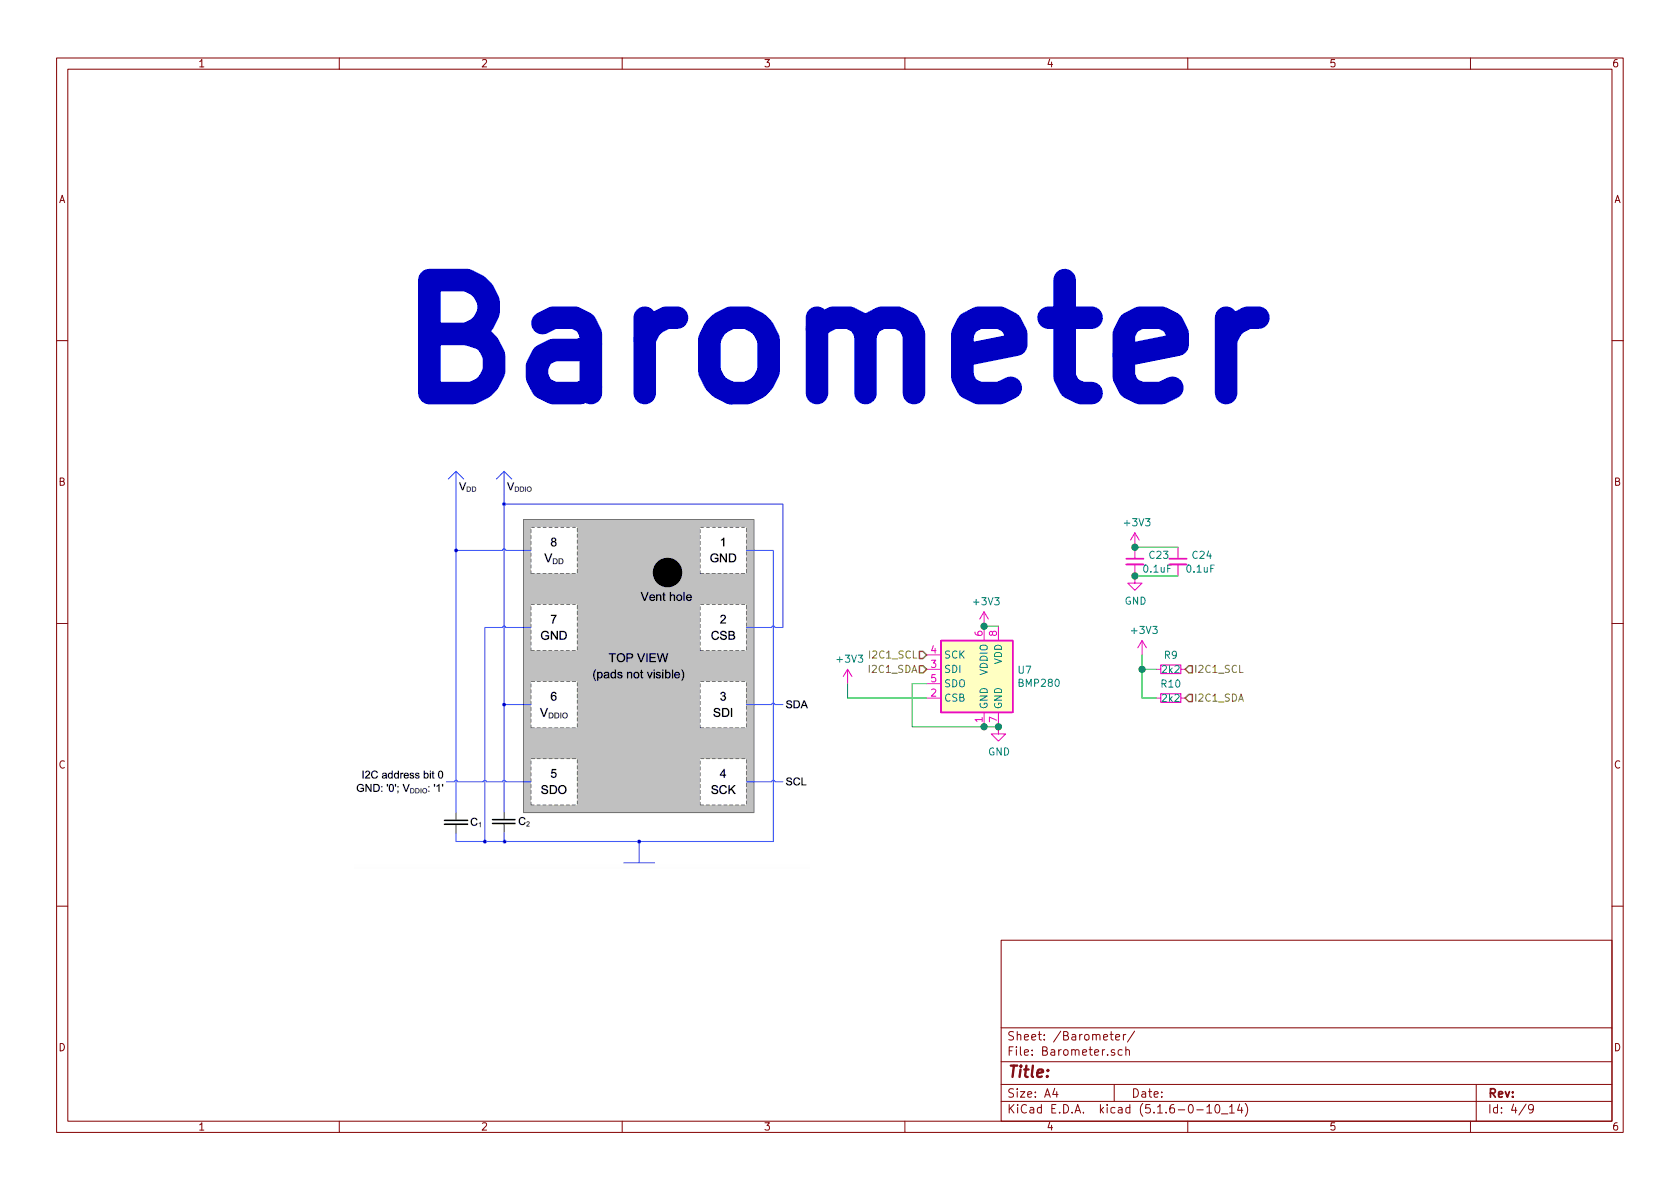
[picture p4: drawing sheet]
EESchema Schematic File Version 4
EELAYER 30 0
EELAYER END
$Descr A4 11693 8268
encoding utf-8
Sheet 4 9
Title ""
Date ""
Rev ""
Comp ""
Comment1 ""
Comment2 ""
Comment3 ""
Comment4 ""
$EndDescr
Text HLabel 6450 4650 0    50   Input ~ 0
I2C1_SDA
Text HLabel 6450 4550 0    50   Input ~ 0
I2C1_SCL
$Comp
L power:+3V3 #PWR043
U 1 1
P 6850 4350
F 0 "#PWR043" H 6850 4200 50  0001 C CNN
F 1 "+3V3" H 6865 4523 50  0000 C CNN
F 2 "" H 6850 4350 50  0001 C CNN
F 3 "" H 6850 4350 50  0001 C CNN
	1    6850 4350
	1    0    0    -1  
$EndComp
$Comp
L power:GND #PWR046
U 1 1
P 6950 5050
F 0 "#PWR046" H 6950 4800 50  0001 C CNN
F 1 "GND" H 6955 4877 50  0000 C CNN
F 2 "" H 6950 5050 50  0001 C CNN
F 3 "" H 6950 5050 50  0001 C CNN
	1    6950 5050
	1    0    0    -1  
$EndComp
Wire Wire Line
	6950 5050 6850 5050
$Comp
L power:+3V3 #PWR044
U 1 1
P 7950 4550
F 0 "#PWR044" H 7950 4400 50  0001 C CNN
F 1 "+3V3" H 7965 4723 50  0000 C CNN
F 2 "" H 7950 4550 50  0001 C CNN
F 3 "" H 7950 4550 50  0001 C CNN
	1    7950 4550
	1    0    0    -1  
$EndComp
Text HLabel 8250 4650 2    50   Input ~ 0
I2C1_SCL
Text HLabel 8250 4850 2    50   Input ~ 0
I2C1_SDA
$Comp
L Device:R_Small R9
U 1 1
P 8150 4650
F 0 "R9" V 8050 4650 50  0000 C CNN
F 1 "2k2" V 8150 4650 50  0000 C CNN
F 2 "Resistor_SMD:R_0402_1005Metric" H 8150 4650 50  0001 C CNN
F 3 "~" H 8150 4650 50  0001 C CNN
	1    8150 4650
	0    1    1    0   
$EndComp
$Comp
L Device:R_Small R10
U 1 1
P 8150 4850
F 0 "R10" V 8050 4850 50  0000 C CNN
F 1 "2k2" V 8150 4850 50  0000 C CNN
F 2 "Resistor_SMD:R_0402_1005Metric" H 8150 4850 50  0001 C CNN
F 3 "~" H 8150 4850 50  0001 C CNN
	1    8150 4850
	0    1    1    0   
$EndComp
Wire Wire Line
	7950 4550 7950 4650
Wire Wire Line
	7950 4650 8050 4650
Wire Wire Line
	7950 4650 7950 4850
Wire Wire Line
	7950 4850 8050 4850
Connection ~ 7950 4650
$Comp
L power:+3V3 #PWR041
U 1 1
P 7900 3800
F 0 "#PWR041" H 7900 3650 50  0001 C CNN
F 1 "+3V3" H 7915 3973 50  0000 C CNN
F 2 "" H 7900 3800 50  0001 C CNN
F 3 "" H 7900 3800 50  0001 C CNN
	1    7900 3800
	1    0    0    -1  
$EndComp
$Comp
L Device:C_Small C24
U 1 1
P 8200 3900
F 0 "C24" H 8292 3946 50  0000 L CNN
F 1 "0.1uF" H 8250 3850 50  0000 L CNN
F 2 "Capacitor_SMD:C_0402_1005Metric" H 8200 3900 50  0001 C CNN
F 3 "~" H 8200 3900 50  0001 C CNN
	1    8200 3900
	1    0    0    -1  
$EndComp
$Comp
L Device:C_Small C23
U 1 1
P 7900 3900
F 0 "C23" H 7992 3946 50  0000 L CNN
F 1 "0.1uF" H 7950 3850 50  0000 L CNN
F 2 "Capacitor_SMD:C_0402_1005Metric" H 7900 3900 50  0001 C CNN
F 3 "~" H 7900 3900 50  0001 C CNN
	1    7900 3900
	1    0    0    -1  
$EndComp
Wire Wire Line
	7900 3800 8200 3800
$Comp
L power:GND #PWR042
U 1 1
P 7900 4000
F 0 "#PWR042" H 7900 3750 50  0001 C CNN
F 1 "GND" H 7905 3827 50  0000 C CNN
F 2 "" H 7900 4000 50  0001 C CNN
F 3 "" H 7900 4000 50  0001 C CNN
	1    7900 4000
	1    0    0    -1  
$EndComp
Wire Wire Line
	7900 4000 8200 4000
$Comp
L Sensor_Pressure:BMP280 U7
U 1 1
P 6850 4750
F 0 "U7" H 7080 4846 50  0000 L CNN
F 1 "BMP280" H 7080 4755 50  0000 L CNN
F 2 "Package_LGA:Bosch_LGA-8_2x2.5mm_P0.65mm_ClockwisePinNumbering" H 6850 4050 50  0001 C CNN
F 3 "https://ae-bst.resource.bosch.com/media/_tech/media/datasheets/BST-BMP280-DS001.pdf" H 6850 4750 50  0001 C CNN
	1    6850 4750
	1    0    0    -1  
$EndComp
Connection ~ 6950 5050
Wire Wire Line
	6850 4350 6950 4350
Connection ~ 6850 4350
Wire Wire Line
	6450 4750 6350 4750
Wire Wire Line
	6350 4750 6350 5050
Wire Wire Line
	6350 5050 6850 5050
Connection ~ 6850 5050
$Comp
L power:+3V3 #PWR045
U 1 1
P 5900 4750
F 0 "#PWR045" H 5900 4600 50  0001 C CNN
F 1 "+3V3" H 5915 4923 50  0000 C CNN
F 2 "" H 5900 4750 50  0001 C CNN
F 3 "" H 5900 4750 50  0001 C CNN
	1    5900 4750
	1    0    0    -1  
$EndComp
Wire Wire Line
	5900 4750 5900 4850
Wire Wire Line
	5900 4850 6450 4850
Connection ~ 7900 3800
Connection ~ 7900 4000
Text Notes 2700 2850 0    787  ~ 157
Barometer
$EndSCHEMATC
